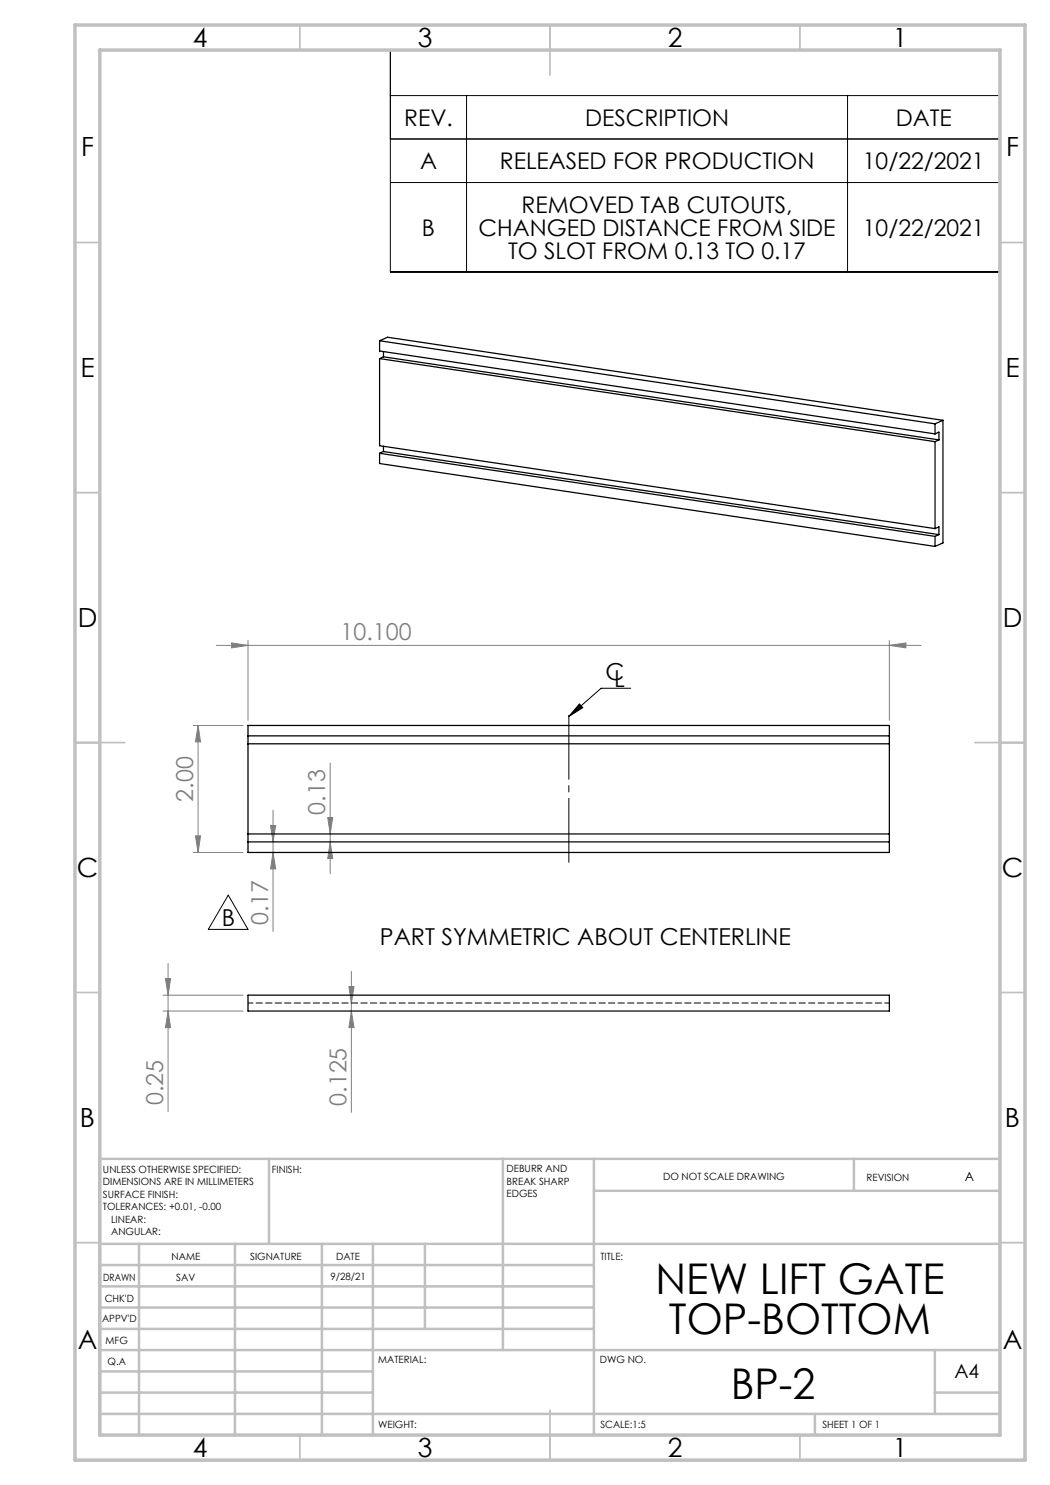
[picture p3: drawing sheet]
<svg xmlns="http://www.w3.org/2000/svg" width="210mm" height="297mm" viewBox="0 0 210 297" stroke-linecap="round" stroke-linejoin="round" font-family="sans-serif">
<path d="M78.1 10h121.9v44.4h-121.9zM78.1 19.1h121.9M93.3 19.1v35.3M169.5 19.1v35.3M78.1 36.5h121.9M200 27.8h-121.9M126.2 137.7h-6l-6.5 5.6M115.9 140.8l.7 .7-2.9 1.8zM45.6 179l4 6.9h-7.9z" fill="none" stroke="#000" stroke-width=".2"/>
<g fill="none" stroke="#808080" stroke-width=".2">
<path d="M43.3 129.1h140.9M46.3 128.6l3.3 .5-3.3 .5zM49.6 128.1v16M177.9 129.1l3.3-.5v1zM177.9 128.1v16M38.6 145.1h10M39.6 145.1l.5 3.3h-1zM39.6 145.1v25.4M66 152.6v22.1M38.6 170.5h10M39.1 167.2h1l-.5 3.3zM54.1 165.1h1l-.5 3.3z"/>
<path d="M54.6 170.5l.5 3.3h-1zM54.6 162v24.3M65.5 163.5h1l-.5 3.3zM66 168.4l.5 3.3h-1zM32.6 199h16M33.1 195.7h1l-.5 3.3zM33.6 192.7v29.6M69.8 197.3h1l-.5 3.3zM70.3 194.3v28.2M32.6 202.2h16M33.6 202.2l.5 3.3h-1zM70.3 202.2l.5 3.3h-1z"/>
</g>
<path d="M113.8 143.1v29.4" fill="none" stroke="#000" stroke-width=".2" stroke-dasharray="15.2 1.3 1.3 1.3" stroke-dashoffset="2.4"/>
<g fill="none" stroke="#c0c0c0" stroke-width=".35">
<path d="M60 5v5M110 5v10M160 5v5M15 48.5h5M200 48.5h5M15 98.5h5M200 98.5h5M15 148.5h10M195 148.5h10M15 198.5h5M200 198.5h5M15 248.5h5"/>
<path d="M200 248.5h5M60 287v5M110 282v10M160 287v5"/>
</g>
<g fill="none" stroke="#c0c0c0" stroke-width=".5">
<path d="M53.8 231.8v17M100.6 231.8v38.2M118.8 231.8v55.2M118.8 238.2h81.2M170.8 231.8v6.4M200 231.8h-180v55.2M20 248.8h180M20 257.3h98.8M20 253h98.8M27.8 248.8v38.2M47 248.8v38.2M64.4 248.8v38.2"/>
<path d="M74.6 248.8v38.2M85 248.8v17M20 265.8h98.8M20 261.5h98.8M20 278.5h54.6M20 274.3h54.6M20 270h180M187 278.5h13M187 270v12.8M20 282.8h180M163 282.8v4.2"/>
</g>
<path d="M15 5h190v287h-190zM20 10h180v277h-180z" fill="none" stroke="#c0c0c0" stroke-width=".7"/>
<path d="M115.9 140.8l.7 .7-2.9 1.8z" fill="#000"/>
<g fill="#808080">
<path d="M46.3 128.6l3.3 .5-3.3 .5zM177.9 129.1l3.3-.5v1z"/>
<path d="M39.1 167.2h1l-.5 3.3zM39.6 145.1l.5 3.3h-1z"/>
<path d="M70.3 202.2l.5 3.3h-1zM69.8 197.3h1l-.5 3.3z"/>
<path d="M66 168.4l.5 3.3h-1zM65.5 163.5h1l-.5 3.3zM54.6 170.5l.5 3.3h-1zM54.1 165.1h1l-.5 3.3z"/>
<path d="M33.1 195.7h1l-.5 3.3zM33.6 202.2l.5 3.3h-1z"/>
</g>
<g fill="none" stroke="#000" stroke-width=".25">
<path d="M75.9 68.2l1.6-.8 111.1 16.7M75.9 68.2l111.1 16.6M75.9 68.2v2l111.1 16.6M75.9 71.7v17.4l111.1 16.6M75.9 71.7l111.1 16.6M76.7 71.4l-.8 .3M76.7 71.4l111.1 16.6M76.7 70.3v1.1M75.9 90.7v2l111.1 16.6M75.9 90.7l111.1 16.6M76.7 89.2v1.1M76.7 90.3l-.8 .4"/>
<path d="M76.7 90.3l111.1 16.6M187 84.8v2M187 88.3v17.4M187 86.8l.8-.4v1.6M187.8 88l-.8 .3M188.6 84.1l-1.6 .7M188.6 84.1v24.5l-1.6 .7M187 107.3v2M187 105.7l.8-.3v1.5M187.8 106.9l-.8 .4M49.6 145.1h128.3v25.4h-128.3zM49.6 148.8h128.3"/>
<path d="M49.6 147.2h128.3M49.6 166.8h128.3M49.6 168.4h128.3M49.6 199h128.3v3.2h-128.3z"/>
</g>
<path d="M49.6 200.6h128.3" fill="none" stroke="#000" stroke-width=".2" stroke-dasharray="1.3 .6" stroke-dashoffset=".3"/>
<g font-size="8.5">
<text x="131.1" y="258.8">NEW LIFT GATE</text>
<text x="133.8" y="266.9">TOP-BOTTOM</text>
<text x="146.2" y="279.7">BP-2</text>
</g>
<g font-size="5.3">
<text x="38.5" y="9.5">4</text>
<text x="83.5" y="9.5">3</text>
<text x="133.6" y="9.5">2</text>
<text x="178.6" y="9.5">1</text>
<text x="16.2" y="31.2">F</text>
<text x="201.2" y="31.2">F</text>
<text x="16.1" y="75.5">E</text>
<text x="201.1" y="75.5">E</text>
<text x="15.5" y="125.5">D</text>
<text x="200.5" y="125.5">D</text>
<text x="15.4" y="175.5">C</text>
<text x="200.4" y="175.5">C</text>
<text x="16" y="225.5">B</text>
<text x="201" y="225.5">B</text>
<text x="15.5" y="269.8">A</text>
<text x="200.5" y="269.8">A</text>
<text x="38.5" y="291.5">4</text>
<text x="83.5" y="291.5">3</text>
<text x="133.6" y="291.5">2</text>
<text x="178.6" y="291.5">1</text>
</g>
<g font-size="4.7" fill="#808080">
<text x="68.1" y="128.1">10.100</text>
<text x="38.6" y="160.4" transform="rotate(-90 38.6 160.4)">2.00</text>
<text x="65" y="162.9" transform="rotate(-90 65 162.9)">0.13</text>
<text x="53.6" y="185" transform="rotate(-90 53.6 185)">0.17</text>
<text x="32.6" y="221" transform="rotate(-90 32.6 221)">0.25</text>
<text x="69.3" y="221.2" transform="rotate(-90 69.3 221.2)">0.125</text>
</g>
<g font-size="4.7">
<text x="121.1" y="136">C</text>
<text x="122.8" y="137.4">L</text>
<text x="44.4" y="185.2">B</text>
<text x="76" y="189">PART SYMMETRIC ABOUT CENTERLINE</text>
</g>
<g font-size="4.6">
<text x="80.8" y="25.2">REV.</text>
<text x="117" y="25.2">DESCRIPTION</text>
<text x="179.2" y="25.2">DATE</text>
<text x="84" y="33.9">A</text>
<text x="100" y="33.9">RELEASED FOR PRODUCTION</text>
<text x="172.6" y="33.9">10/22/2021</text>
<text x="84.4" y="47.1">B</text>
<text x="95.7" y="47.1">CHANGED DISTANCE FROM SIDE</text>
<text x="104.3" y="42.6">REMOVED TAB CUTOUTS,</text>
<text x="172.6" y="47.1">10/22/2021</text>
<text x="101.6" y="51.7">TO SLOT FROM 0.13 TO 0.17</text>
</g>
<text font-size="3.9" x="190.9" y="275.5">A4</text>
<text font-size="2.5" x="192.9" y="236.1">A</text>
<g font-size="2">
<text x="20.6" y="234.6">UNLESS OTHERWISE SPECIFIED:</text>
<text x="20.6" y="237.1">DIMENSIONS ARE IN MILLIMETERS</text>
<text x="20.6" y="239.6">SURFACE FINISH:</text>
<text x="54.4" y="234.6">FINISH:</text>
<text x="101.3" y="234.5">DEBURR AND</text>
<text x="101.3" y="237">BREAK SHARP</text>
<text x="101.3" y="239.5">EDGES</text>
<text x="132.6" y="236">DO NOT SCALE DRAWING</text>
<text x="173.3" y="236.2">REVISION</text>
<text x="20.6" y="242.1">TOLERANCES: +0.01, -0.00</text>
<text x="22.2" y="244.6">LINEAR:</text>
<text x="22.2" y="247.1">ANGULAR:</text>
<text x="34.3" y="252">NAME</text>
<text x="50" y="251.9">SIGNATURE</text>
<text x="67.2" y="251.9">DATE</text>
<text x="120.1" y="251.9">TITLE:</text>
<text x="20.6" y="256.1">DRAWN</text>
<text x="35.3" y="256.1">SAV</text>
<text x="66.1" y="255.9">9/28/21</text>
<text x="20.9" y="260.3">CHK'D</text>
<text x="20.4" y="264.4">APPV'D</text>
<text x="21.1" y="268.8">MFG</text>
<text x="21.5" y="273">Q.A</text>
<text x="75.6" y="272.5">MATERIAL:</text>
<text x="120" y="272.5">DWG NO.</text>
<text x="75.6" y="285.5">WEIGHT:</text>
<text x="120.1" y="285.6">SCALE:1:5</text>
<text x="164.5" y="285.6">SHEET 1 OF 1</text>
</g>
</svg>
